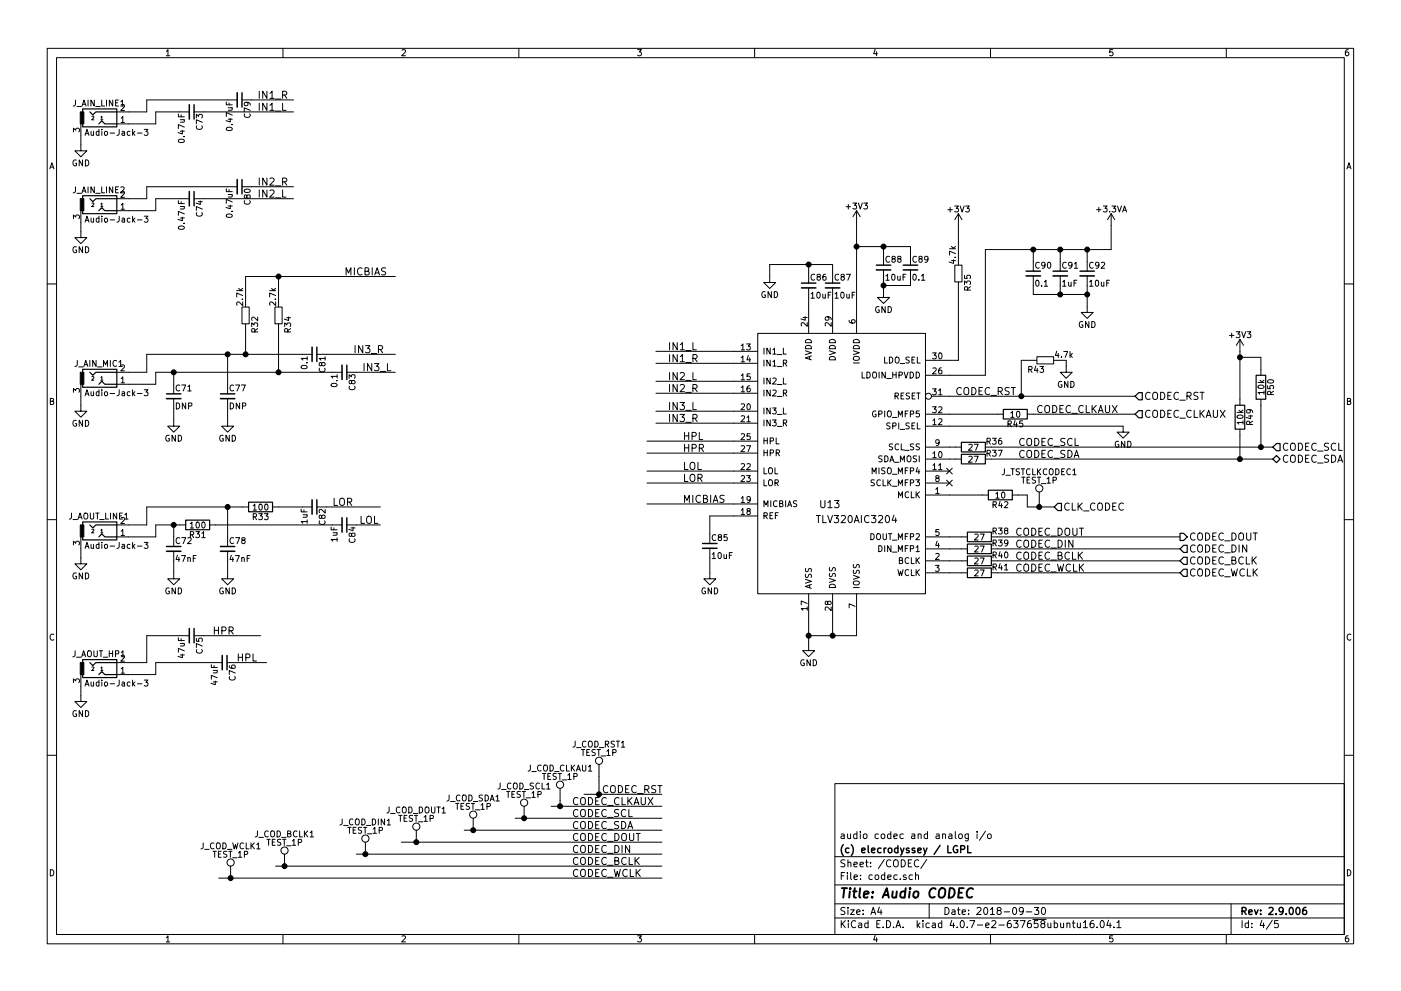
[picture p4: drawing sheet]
EESchema Schematic File Version 2
LIBS:lboard2-rescue
LIBS:power
LIBS:device
LIBS:switches
LIBS:relays
LIBS:motors
LIBS:transistors
LIBS:conn
LIBS:linear
LIBS:regul
LIBS:74xx
LIBS:cmos4000
LIBS:adc-dac
LIBS:memory
LIBS:xilinx
LIBS:microcontrollers
LIBS:dsp
LIBS:microchip
LIBS:analog_switches
LIBS:motorola
LIBS:texas
LIBS:intel
LIBS:audio
LIBS:interface
LIBS:digital-audio
LIBS:philips
LIBS:display
LIBS:cypress
LIBS:siliconi
LIBS:opto
LIBS:atmel
LIBS:contrib
LIBS:valves
LIBS:xilinx-spartan6
LIBS:btt-mcu
LIBS:dc-dc
LIBS:stm32
LIBS:battery_management
LIBS:btt-power
LIBS:m25p16-vme
LIBS:TexasInstruments
LIBS:ESD_Protection
LIBS:ft232rl
LIBS:btt-mem
LIBS:btt-iface
LIBS:lboard2-cache
EELAYER 25 0
EELAYER END
$Descr A4 11693 8268
encoding utf-8
Sheet 4 5
Title "Audio CODEC"
Date "2018-09-30"
Rev "2.9.006"
Comp "(c) elecrodyssey / LGPL"
Comment1 "audio codec and analog i/o"
Comment2 ""
Comment3 ""
Comment4 ""
$EndDescr
$Comp
L TLV320AIC3204 U13
U 1 1
P 7275 3300
F 0 "U13" H 6925 2400 60  0000 C CNN
F 1 "TLV320AIC3204" H 7150 2275 60  0000 C CNN
F 2 "Housings_DFN_QFN:QFN-32-1EP_5x5mm_Pitch0.5mm" H 7000 3600 60  0001 C CNN
F 3 "" H 7000 3600 60  0001 C CNN
	1    7275 3300
	1    0    0    -1  
$EndComp
$Comp
L +3.3VA #PWR091
U 1 1
P 9275 1875
F 0 "#PWR091" H 9275 1725 50  0001 C CNN
F 1 "+3.3VA" H 9275 2015 50  0000 C CNN
F 2 "" H 9275 1875 50  0001 C CNN
F 3 "" H 9275 1875 50  0001 C CNN
	1    9275 1875
	1    0    0    -1  
$EndComp
$Comp
L C_Small C90
U 1 1
P 8625 2275
F 0 "C90" H 8635 2345 50  0000 L CNN
F 1 "0.1" H 8635 2195 50  0000 L CNN
F 2 "Capacitors_SMD:C_0805_HandSoldering" H 8625 2275 50  0001 C CNN
F 3 "" H 8625 2275 50  0001 C CNN
	1    8625 2275
	1    0    0    -1  
$EndComp
$Comp
L C_Small C91
U 1 1
P 8850 2275
F 0 "C91" H 8860 2345 50  0000 L CNN
F 1 "1uF" H 8860 2195 50  0000 L CNN
F 2 "Capacitors_SMD:C_0805_HandSoldering" H 8850 2275 50  0001 C CNN
F 3 "" H 8850 2275 50  0001 C CNN
	1    8850 2275
	1    0    0    -1  
$EndComp
$Comp
L C_Small C92
U 1 1
P 9075 2275
F 0 "C92" H 9085 2345 50  0000 L CNN
F 1 "10uF" H 9085 2195 50  0000 L CNN
F 2 "Capacitors_SMD:C_0805_HandSoldering" H 9075 2275 50  0001 C CNN
F 3 "" H 9075 2275 50  0001 C CNN
	1    9075 2275
	1    0    0    -1  
$EndComp
$Comp
L GND #PWR092
U 1 1
P 9075 2550
F 0 "#PWR092" H 9075 2300 50  0001 C CNN
F 1 "GND" H 9075 2400 50  0000 C CNN
F 2 "" H 9075 2550 50  0001 C CNN
F 3 "" H 9075 2550 50  0001 C CNN
	1    9075 2550
	1    0    0    -1  
$EndComp
$Comp
L +3V3 #PWR093
U 1 1
P 7150 1850
F 0 "#PWR093" H 7150 1700 50  0001 C CNN
F 1 "+3V3" H 7150 1990 50  0000 C CNN
F 2 "" H 7150 1850 50  0001 C CNN
F 3 "" H 7150 1850 50  0001 C CNN
	1    7150 1850
	1    0    0    -1  
$EndComp
$Comp
L C_Small C88
U 1 1
P 7375 2225
F 0 "C88" H 7385 2295 50  0000 L CNN
F 1 "10uF" H 7385 2145 50  0000 L CNN
F 2 "Capacitors_SMD:C_0805_HandSoldering" H 7375 2225 50  0001 C CNN
F 3 "" H 7375 2225 50  0001 C CNN
	1    7375 2225
	1    0    0    -1  
$EndComp
$Comp
L GND #PWR094
U 1 1
P 7375 2425
F 0 "#PWR094" H 7375 2175 50  0001 C CNN
F 1 "GND" H 7375 2275 50  0000 C CNN
F 2 "" H 7375 2425 50  0001 C CNN
F 3 "" H 7375 2425 50  0001 C CNN
	1    7375 2425
	1    0    0    -1  
$EndComp
$Comp
L +3V3 #PWR095
U 1 1
P 8000 1875
F 0 "#PWR095" H 8000 1725 50  0001 C CNN
F 1 "+3V3" H 8000 2015 50  0000 C CNN
F 2 "" H 8000 1875 50  0001 C CNN
F 3 "" H 8000 1875 50  0001 C CNN
	1    8000 1875
	1    0    0    -1  
$EndComp
$Comp
L C_Small C89
U 1 1
P 7600 2225
F 0 "C89" H 7610 2295 50  0000 L CNN
F 1 "0.1" H 7610 2145 50  0000 L CNN
F 2 "Capacitors_SMD:C_0805_HandSoldering" H 7600 2225 50  0001 C CNN
F 3 "" H 7600 2225 50  0001 C CNN
	1    7600 2225
	1    0    0    -1  
$EndComp
$Comp
L C_Small C87
U 1 1
P 6950 2375
F 0 "C87" H 6960 2445 50  0000 L CNN
F 1 "10uF" H 6960 2295 50  0000 L CNN
F 2 "Capacitors_SMD:C_0805_HandSoldering" H 6950 2375 50  0001 C CNN
F 3 "" H 6950 2375 50  0001 C CNN
	1    6950 2375
	1    0    0    -1  
$EndComp
$Comp
L C_Small C86
U 1 1
P 6750 2375
F 0 "C86" H 6760 2445 50  0000 L CNN
F 1 "10uF" H 6760 2295 50  0000 L CNN
F 2 "Capacitors_SMD:C_0805_HandSoldering" H 6750 2375 50  0001 C CNN
F 3 "" H 6750 2375 50  0001 C CNN
	1    6750 2375
	1    0    0    -1  
$EndComp
$Comp
L GND #PWR096
U 1 1
P 6425 2300
F 0 "#PWR096" H 6425 2050 50  0001 C CNN
F 1 "GND" H 6425 2150 50  0000 C CNN
F 2 "" H 6425 2300 50  0001 C CNN
F 3 "" H 6425 2300 50  0001 C CNN
	1    6425 2300
	1    0    0    -1  
$EndComp
$Comp
L C_Small C85
U 1 1
P 5925 4550
F 0 "C85" H 5935 4620 50  0000 L CNN
F 1 "10uF" H 5935 4470 50  0000 L CNN
F 2 "Capacitors_SMD:C_0805_HandSoldering" H 5925 4550 50  0001 C CNN
F 3 "" H 5925 4550 50  0001 C CNN
	1    5925 4550
	1    0    0    -1  
$EndComp
$Comp
L GND #PWR097
U 1 1
P 5925 4775
F 0 "#PWR097" H 5925 4525 50  0001 C CNN
F 1 "GND" H 5925 4625 50  0000 C CNN
F 2 "" H 5925 4775 50  0001 C CNN
F 3 "" H 5925 4775 50  0001 C CNN
	1    5925 4775
	1    0    0    -1  
$EndComp
$Comp
L GND #PWR098
U 1 1
P 6750 5375
F 0 "#PWR098" H 6750 5125 50  0001 C CNN
F 1 "GND" H 6750 5225 50  0000 C CNN
F 2 "" H 6750 5375 50  0001 C CNN
F 3 "" H 6750 5375 50  0001 C CNN
	1    6750 5375
	1    0    0    -1  
$EndComp
$Comp
L GND #PWR099
U 1 1
P 9375 3550
F 0 "#PWR099" H 9375 3300 50  0001 C CNN
F 1 "GND" H 9375 3400 50  0000 C CNN
F 2 "" H 9375 3550 50  0001 C CNN
F 3 "" H 9375 3550 50  0001 C CNN
	1    9375 3550
	1    0    0    -1  
$EndComp
Text Label 7975 3300 0    60   ~ 0
CODEC_RST
Text Label 8500 3725 0    60   ~ 0
CODEC_SCL
Text Label 8500 3825 0    60   ~ 0
CODEC_SDA
Text Label 8475 4675 0    60   ~ 0
CODEC_BCLK
Text Label 8475 4775 0    60   ~ 0
CODEC_WCLK
Text Label 8475 4575 0    60   ~ 0
CODEC_DIN
Text Label 8475 4475 0    60   ~ 0
CODEC_DOUT
Text HLabel 8800 4225 2    60   Input ~ 0
CLK_CODEC
$Comp
L R_Small R43
U 1 1
P 8725 3000
F 0 "R43" V 8800 2850 50  0000 L CNN
F 1 "4.7k" V 8675 3075 50  0000 L CNN
F 2 "Resistors_SMD:R_0805_HandSoldering" H 8725 3000 50  0001 C CNN
F 3 "" H 8725 3000 50  0001 C CNN
	1    8725 3000
	0    1    1    0   
$EndComp
$Comp
L GND #PWR0100
U 1 1
P 8900 3050
F 0 "#PWR0100" H 8900 2800 50  0001 C CNN
F 1 "GND" H 8900 2900 50  0000 C CNN
F 2 "" H 8900 3050 50  0001 C CNN
F 3 "" H 8900 3050 50  0001 C CNN
	1    8900 3050
	1    0    0    -1  
$EndComp
$Comp
L R R42
U 1 1
P 8350 4125
F 0 "R42" V 8430 4125 50  0000 C CNN
F 1 "10" V 8350 4125 50  0000 C CNN
F 2 "Resistors_SMD:R_0805_HandSoldering" V 8280 4125 50  0001 C CNN
F 3 "" H 8350 4125 50  0001 C CNN
	1    8350 4125
	0    1    1    0   
$EndComp
$Comp
L R R38
U 1 1
P 8175 4475
F 0 "R38" V 8125 4650 50  0000 C CNN
F 1 "27" V 8175 4475 50  0000 C CNN
F 2 "Resistors_SMD:R_0805_HandSoldering" V 8105 4475 50  0001 C CNN
F 3 "" H 8175 4475 50  0001 C CNN
	1    8175 4475
	0    1    1    0   
$EndComp
$Comp
L R R39
U 1 1
P 8175 4575
F 0 "R39" V 8125 4750 50  0000 C CNN
F 1 "27" V 8175 4575 50  0000 C CNN
F 2 "Resistors_SMD:R_0805_HandSoldering" V 8105 4575 50  0001 C CNN
F 3 "" H 8175 4575 50  0001 C CNN
	1    8175 4575
	0    1    1    0   
$EndComp
$Comp
L R R40
U 1 1
P 8175 4675
F 0 "R40" V 8125 4850 50  0000 C CNN
F 1 "27" V 8175 4675 50  0000 C CNN
F 2 "Resistors_SMD:R_0805_HandSoldering" V 8105 4675 50  0001 C CNN
F 3 "" H 8175 4675 50  0001 C CNN
	1    8175 4675
	0    1    1    0   
$EndComp
$Comp
L R R41
U 1 1
P 8175 4775
F 0 "R41" V 8125 4950 50  0000 C CNN
F 1 "27" V 8175 4775 50  0000 C CNN
F 2 "Resistors_SMD:R_0805_HandSoldering" V 8105 4775 50  0001 C CNN
F 3 "" H 8175 4775 50  0001 C CNN
	1    8175 4775
	0    1    1    0   
$EndComp
$Comp
L R R36
U 1 1
P 8125 3725
F 0 "R36" V 8075 3900 50  0000 C CNN
F 1 "27" V 8125 3725 50  0000 C CNN
F 2 "Resistors_SMD:R_0805_HandSoldering" V 8055 3725 50  0001 C CNN
F 3 "" H 8125 3725 50  0001 C CNN
	1    8125 3725
	0    1    1    0   
$EndComp
$Comp
L R R37
U 1 1
P 8125 3825
F 0 "R37" V 8075 4000 50  0000 C CNN
F 1 "27" V 8125 3825 50  0000 C CNN
F 2 "Resistors_SMD:R_0805_HandSoldering" V 8055 3825 50  0001 C CNN
F 3 "" H 8125 3825 50  0001 C CNN
	1    8125 3825
	0    1    1    0   
$EndComp
NoConn ~ 7925 3925
NoConn ~ 7925 4025
$Comp
L Audio-Jack-3 J_AIN_LINE1
U 1 1
P 875 1025
F 0 "J_AIN_LINE1" H 825 1200 50  0000 C CNN
F 1 "Audio-Jack-3" H 975 955 50  0000 C CNN
F 2 "BTT_CONN:audiosock-3.5-3pin" H 1125 1125 50  0001 C CNN
F 3 "" H 1125 1125 50  0001 C CNN
	1    875  1025
	1    0    0    -1  
$EndComp
Text Label 8650 3450 0    60   ~ 0
CODEC_CLKAUX
$Comp
L C_Small C73
U 1 1
P 1600 925
F 0 "C73" H 1610 995 50  0000 L CNN
F 1 "0.47uF" H 1610 845 50  0000 L CNN
F 2 "Capacitors_SMD:C_0805_HandSoldering" H 1600 925 50  0001 C CNN
F 3 "" H 1600 925 50  0001 C CNN
	1    1600 925 
	0    1    1    0   
$EndComp
$Comp
L C_Small C79
U 1 1
P 2000 825
F 0 "C79" H 2010 895 50  0000 L CNN
F 1 "0.47uF" H 2010 745 50  0000 L CNN
F 2 "Capacitors_SMD:C_0805_HandSoldering" H 2000 825 50  0001 C CNN
F 3 "" H 2000 825 50  0001 C CNN
	1    2000 825 
	0    1    1    0   
$EndComp
$Comp
L GND #PWR0101
U 1 1
P 675 1200
F 0 "#PWR0101" H 675 950 50  0001 C CNN
F 1 "GND" H 675 1050 50  0000 C CNN
F 2 "" H 675 1200 50  0001 C CNN
F 3 "" H 675 1200 50  0001 C CNN
	1    675  1200
	1    0    0    -1  
$EndComp
Wire Wire Line
	8225 2075 9275 2075
Wire Wire Line
	9275 2075 9275 1875
Wire Wire Line
	9075 2175 9075 2075
Connection ~ 9075 2075
Wire Wire Line
	9075 2375 9075 2550
Wire Wire Line
	8850 2175 8850 2075
Connection ~ 8850 2075
Wire Wire Line
	8625 2175 8625 2075
Connection ~ 8625 2075
Wire Wire Line
	8625 2375 8625 2450
Wire Wire Line
	8625 2450 9075 2450
Connection ~ 9075 2450
Wire Wire Line
	8850 2375 8850 2450
Connection ~ 8850 2450
Wire Wire Line
	7150 1850 7150 2575
Wire Wire Line
	8000 3000 7925 3000
Wire Wire Line
	7375 2050 7375 2125
Wire Wire Line
	7150 2050 7600 2050
Wire Wire Line
	7375 2325 7375 2425
Connection ~ 7150 2050
Wire Wire Line
	8225 2075 8225 3125
Wire Wire Line
	8225 3125 7925 3125
Wire Wire Line
	7600 2050 7600 2125
Connection ~ 7375 2050
Wire Wire Line
	7600 2325 7600 2375
Wire Wire Line
	7600 2375 7375 2375
Connection ~ 7375 2375
Wire Wire Line
	6750 2475 6750 2575
Wire Wire Line
	6950 2475 6950 2575
Wire Wire Line
	6750 2275 6750 2200
Wire Wire Line
	6425 2200 6950 2200
Wire Wire Line
	6950 2200 6950 2275
Wire Wire Line
	6425 2200 6425 2300
Connection ~ 6750 2200
Wire Wire Line
	6125 4300 5925 4300
Wire Wire Line
	5925 4300 5925 4450
Wire Wire Line
	5925 4650 5925 4775
Wire Wire Line
	6750 5150 6750 5375
Wire Wire Line
	7150 5300 7150 5150
Wire Wire Line
	6750 5300 7150 5300
Connection ~ 6750 5300
Wire Wire Line
	6950 5150 6950 5300
Connection ~ 6950 5300
Wire Wire Line
	7925 3550 9375 3550
Wire Wire Line
	7925 3300 9475 3300
Connection ~ 8525 3300
Wire Wire Line
	7925 4125 8200 4125
Wire Wire Line
	8575 4225 8800 4225
Wire Wire Line
	7925 4475 8025 4475
Wire Wire Line
	7925 4575 8025 4575
Wire Wire Line
	7925 4675 8025 4675
Wire Wire Line
	7925 4775 8025 4775
Wire Wire Line
	8325 4475 9850 4475
Wire Wire Line
	8325 4575 9850 4575
Wire Wire Line
	8325 4675 9850 4675
Wire Wire Line
	8325 4775 9850 4775
Wire Wire Line
	8275 3725 10625 3725
Wire Wire Line
	8275 3825 10625 3825
Wire Wire Line
	7925 3725 7975 3725
Wire Wire Line
	7925 3825 7975 3825
Wire Wire Line
	8525 3300 8525 3000
Wire Wire Line
	8525 3000 8625 3000
Wire Wire Line
	8825 3000 8900 3000
Wire Wire Line
	8900 3000 8900 3050
Wire Wire Line
	1075 1025 1300 1025
Wire Wire Line
	1300 1025 1300 925 
Wire Wire Line
	1300 925  1500 925 
Wire Wire Line
	1075 925  1225 925 
Wire Wire Line
	1225 925  1225 825 
Wire Wire Line
	1225 825  1900 825 
Wire Wire Line
	1700 925  2450 925 
Wire Wire Line
	675  1125 675  1200
Wire Wire Line
	2100 825  2450 825 
Text Label 2150 825  0    60   ~ 0
IN1_R
Text Label 2150 925  0    60   ~ 0
IN1_L
$Comp
L Audio-Jack-3 J_AIN_LINE2
U 1 1
P 875 1750
F 0 "J_AIN_LINE2" H 825 1925 50  0000 C CNN
F 1 "Audio-Jack-3" H 975 1680 50  0000 C CNN
F 2 "BTT_CONN:audiosock-3.5-3pin" H 1125 1850 50  0001 C CNN
F 3 "" H 1125 1850 50  0001 C CNN
	1    875  1750
	1    0    0    -1  
$EndComp
$Comp
L C_Small C74
U 1 1
P 1600 1650
F 0 "C74" H 1610 1720 50  0000 L CNN
F 1 "0.47uF" H 1610 1570 50  0000 L CNN
F 2 "Capacitors_SMD:C_0805_HandSoldering" H 1600 1650 50  0001 C CNN
F 3 "" H 1600 1650 50  0001 C CNN
	1    1600 1650
	0    1    1    0   
$EndComp
$Comp
L C_Small C80
U 1 1
P 2000 1550
F 0 "C80" H 2010 1620 50  0000 L CNN
F 1 "0.47uF" H 2010 1470 50  0000 L CNN
F 2 "Capacitors_SMD:C_0805_HandSoldering" H 2000 1550 50  0001 C CNN
F 3 "" H 2000 1550 50  0001 C CNN
	1    2000 1550
	0    1    1    0   
$EndComp
$Comp
L GND #PWR0102
U 1 1
P 675 1925
F 0 "#PWR0102" H 675 1675 50  0001 C CNN
F 1 "GND" H 675 1775 50  0000 C CNN
F 2 "" H 675 1925 50  0001 C CNN
F 3 "" H 675 1925 50  0001 C CNN
	1    675  1925
	1    0    0    -1  
$EndComp
Wire Wire Line
	1075 1750 1300 1750
Wire Wire Line
	1300 1750 1300 1650
Wire Wire Line
	1300 1650 1500 1650
Wire Wire Line
	1075 1650 1225 1650
Wire Wire Line
	1225 1650 1225 1550
Wire Wire Line
	1225 1550 1900 1550
Wire Wire Line
	1700 1650 2450 1650
Wire Wire Line
	675  1850 675  1925
Wire Wire Line
	2100 1550 2450 1550
Text Label 2150 1550 0    60   ~ 0
IN2_R
Text Label 2150 1650 0    60   ~ 0
IN2_L
Wire Wire Line
	6125 2925 5475 2925
Wire Wire Line
	6125 3025 5475 3025
Wire Wire Line
	6125 3175 5475 3175
Wire Wire Line
	6125 3275 5475 3275
Text Label 5575 3025 0    60   ~ 0
IN1_R
Text Label 5575 2925 0    60   ~ 0
IN1_L
Text Label 5575 3175 0    60   ~ 0
IN2_L
Text Label 5575 3275 0    60   ~ 0
IN2_R
$Comp
L Audio-Jack-3 J_AOUT_LINE1
U 1 1
P 875 4475
F 0 "J_AOUT_LINE1" H 825 4650 50  0000 C CNN
F 1 "Audio-Jack-3" H 975 4405 50  0000 C CNN
F 2 "BTT_CONN:audiosock-3.5-3pin" H 1125 4575 50  0001 C CNN
F 3 "" H 1125 4575 50  0001 C CNN
	1    875  4475
	1    0    0    -1  
$EndComp
$Comp
L C_Small C84
U 1 1
P 2875 4375
F 0 "C84" H 2885 4445 50  0000 L CNN
F 1 "1uF" H 2885 4295 50  0000 L CNN
F 2 "Capacitors_SMD:C_0805_HandSoldering" H 2875 4375 50  0001 C CNN
F 3 "" H 2875 4375 50  0001 C CNN
	1    2875 4375
	0    1    1    0   
$EndComp
$Comp
L C_Small C82
U 1 1
P 2625 4225
F 0 "C82" H 2635 4295 50  0000 L CNN
F 1 "1uF" H 2635 4145 50  0000 L CNN
F 2 "Capacitors_SMD:C_0805_HandSoldering" H 2625 4225 50  0001 C CNN
F 3 "" H 2625 4225 50  0001 C CNN
	1    2625 4225
	0    1    1    0   
$EndComp
$Comp
L GND #PWR0103
U 1 1
P 675 4650
F 0 "#PWR0103" H 675 4400 50  0001 C CNN
F 1 "GND" H 675 4500 50  0000 C CNN
F 2 "" H 675 4650 50  0001 C CNN
F 3 "" H 675 4650 50  0001 C CNN
	1    675  4650
	1    0    0    -1  
$EndComp
Wire Wire Line
	1075 4475 1300 4475
Wire Wire Line
	1300 4475 1300 4375
Wire Wire Line
	1225 4375 1075 4375
Wire Wire Line
	1225 4225 1225 4375
Wire Wire Line
	2325 4225 2525 4225
Wire Wire Line
	2975 4375 3175 4375
Wire Wire Line
	675  4575 675  4650
Wire Wire Line
	2725 4225 3175 4225
Text Label 2775 4225 0    60   ~ 0
LOR
Text Label 3000 4375 0    60   ~ 0
LOL
Wire Wire Line
	6125 3925 5400 3925
Wire Wire Line
	6125 4025 5400 4025
Text Label 5700 3925 0    60   ~ 0
LOL
Text Label 5700 4025 0    60   ~ 0
LOR
$Comp
L R_Small R35
U 1 1
P 8000 2275
F 0 "R35" V 8075 2125 50  0000 L CNN
F 1 "4.7k" V 7950 2350 50  0000 L CNN
F 2 "Resistors_SMD:R_0805_HandSoldering" H 8000 2275 50  0001 C CNN
F 3 "" H 8000 2275 50  0001 C CNN
	1    8000 2275
	1    0    0    -1  
$EndComp
Wire Wire Line
	8000 1875 8000 2175
Wire Wire Line
	8000 2375 8000 3000
$Comp
L R R33
U 1 1
P 2175 4225
F 0 "R33" V 2255 4225 50  0000 C CNN
F 1 "100" V 2175 4225 50  0000 C CNN
F 2 "Resistors_SMD:R_0805_HandSoldering" V 2105 4225 50  0001 C CNN
F 3 "" H 2175 4225 50  0001 C CNN
	1    2175 4225
	0    1    1    0   
$EndComp
$Comp
L R R31
U 1 1
P 1650 4375
F 0 "R31" V 1730 4375 50  0000 C CNN
F 1 "100" V 1650 4375 50  0000 C CNN
F 2 "Resistors_SMD:R_0805_HandSoldering" V 1580 4375 50  0001 C CNN
F 3 "" H 1650 4375 50  0001 C CNN
	1    1650 4375
	0    1    1    0   
$EndComp
$Comp
L C_Small C72
U 1 1
P 1450 4575
F 0 "C72" H 1460 4645 50  0000 L CNN
F 1 "47nF" H 1460 4495 50  0000 L CNN
F 2 "Capacitors_SMD:C_0805_HandSoldering" H 1450 4575 50  0001 C CNN
F 3 "" H 1450 4575 50  0001 C CNN
	1    1450 4575
	1    0    0    -1  
$EndComp
$Comp
L C_Small C78
U 1 1
P 1900 4575
F 0 "C78" H 1910 4645 50  0000 L CNN
F 1 "47nF" H 1910 4495 50  0000 L CNN
F 2 "Capacitors_SMD:C_0805_HandSoldering" H 1900 4575 50  0001 C CNN
F 3 "" H 1900 4575 50  0001 C CNN
	1    1900 4575
	1    0    0    -1  
$EndComp
$Comp
L GND #PWR0104
U 1 1
P 1450 4775
F 0 "#PWR0104" H 1450 4525 50  0001 C CNN
F 1 "GND" H 1450 4625 50  0000 C CNN
F 2 "" H 1450 4775 50  0001 C CNN
F 3 "" H 1450 4775 50  0001 C CNN
	1    1450 4775
	1    0    0    -1  
$EndComp
$Comp
L GND #PWR0105
U 1 1
P 1900 4775
F 0 "#PWR0105" H 1900 4525 50  0001 C CNN
F 1 "GND" H 1900 4625 50  0000 C CNN
F 2 "" H 1900 4775 50  0001 C CNN
F 3 "" H 1900 4775 50  0001 C CNN
	1    1900 4775
	1    0    0    -1  
$EndComp
Wire Wire Line
	1450 4675 1450 4775
Wire Wire Line
	1900 4675 1900 4775
Wire Wire Line
	1300 4375 1500 4375
Wire Wire Line
	2775 4375 1800 4375
Wire Wire Line
	1225 4225 2025 4225
Wire Wire Line
	1450 4475 1450 4375
Connection ~ 1450 4375
Wire Wire Line
	1900 4225 1900 4475
Connection ~ 1900 4225
$Comp
L Audio-Jack-3 J_AOUT_HP1
U 1 1
P 875 5625
F 0 "J_AOUT_HP1" H 825 5800 50  0000 C CNN
F 1 "Audio-Jack-3" H 975 5555 50  0000 C CNN
F 2 "BTT_CONN:audiosock-3.5-3pin" H 1125 5725 50  0001 C CNN
F 3 "" H 1125 5725 50  0001 C CNN
	1    875  5625
	1    0    0    -1  
$EndComp
$Comp
L C_Small C76
U 1 1
P 1875 5525
F 0 "C76" H 1885 5595 50  0000 L CNN
F 1 "47uF" H 1885 5445 50  0000 L CNN
F 2 "Capacitors_SMD:C_1206_HandSoldering" H 1875 5525 50  0001 C CNN
F 3 "" H 1875 5525 50  0001 C CNN
	1    1875 5525
	0    1    1    0   
$EndComp
$Comp
L C_Small C75
U 1 1
P 1600 5300
F 0 "C75" H 1610 5370 50  0000 L CNN
F 1 "47uF" H 1610 5220 50  0000 L CNN
F 2 "Capacitors_SMD:C_1206_HandSoldering" H 1600 5300 50  0001 C CNN
F 3 "" H 1600 5300 50  0001 C CNN
	1    1600 5300
	0    1    1    0   
$EndComp
$Comp
L GND #PWR0106
U 1 1
P 675 5800
F 0 "#PWR0106" H 675 5550 50  0001 C CNN
F 1 "GND" H 675 5650 50  0000 C CNN
F 2 "" H 675 5800 50  0001 C CNN
F 3 "" H 675 5800 50  0001 C CNN
	1    675  5800
	1    0    0    -1  
$EndComp
Wire Wire Line
	1075 5625 1300 5625
Wire Wire Line
	1300 5625 1300 5525
Wire Wire Line
	1225 5525 1075 5525
Wire Wire Line
	1225 5300 1225 5525
Wire Wire Line
	1225 5300 1500 5300
Wire Wire Line
	1975 5525 2225 5525
Wire Wire Line
	675  5725 675  5800
Wire Wire Line
	1700 5300 2175 5300
Text Label 1775 5300 0    60   ~ 0
HPR
Text Label 1975 5525 0    60   ~ 0
HPL
Wire Wire Line
	1300 5525 1775 5525
Wire Wire Line
	6125 3675 5400 3675
Wire Wire Line
	6125 3775 5400 3775
Text Label 5700 3675 0    60   ~ 0
HPL
Text Label 5700 3775 0    60   ~ 0
HPR
$Comp
L Audio-Jack-3 J_AIN_MIC1
U 1 1
P 875 3200
F 0 "J_AIN_MIC1" H 825 3375 50  0000 C CNN
F 1 "Audio-Jack-3" H 975 3130 50  0000 C CNN
F 2 "BTT_CONN:audiosock-3.5-3pin" H 1125 3300 50  0001 C CNN
F 3 "" H 1125 3300 50  0001 C CNN
	1    875  3200
	1    0    0    -1  
$EndComp
$Comp
L C_Small C83
U 1 1
P 2875 3100
F 0 "C83" H 2885 3170 50  0000 L CNN
F 1 "0.1" H 2885 3020 50  0000 L CNN
F 2 "Capacitors_SMD:C_0805_HandSoldering" H 2875 3100 50  0001 C CNN
F 3 "" H 2875 3100 50  0001 C CNN
	1    2875 3100
	0    1    1    0   
$EndComp
$Comp
L C_Small C81
U 1 1
P 2625 2950
F 0 "C81" H 2635 3020 50  0000 L CNN
F 1 "0.1" H 2635 2870 50  0000 L CNN
F 2 "Capacitors_SMD:C_0805_HandSoldering" H 2625 2950 50  0001 C CNN
F 3 "" H 2625 2950 50  0001 C CNN
	1    2625 2950
	0    1    1    0   
$EndComp
$Comp
L GND #PWR0107
U 1 1
P 675 3375
F 0 "#PWR0107" H 675 3125 50  0001 C CNN
F 1 "GND" H 675 3225 50  0000 C CNN
F 2 "" H 675 3375 50  0001 C CNN
F 3 "" H 675 3375 50  0001 C CNN
	1    675  3375
	1    0    0    -1  
$EndComp
Wire Wire Line
	1075 3200 1300 3200
Wire Wire Line
	1300 3200 1300 3100
Wire Wire Line
	1225 3100 1075 3100
Wire Wire Line
	1225 2950 1225 3100
Wire Wire Line
	1225 2950 2525 2950
Wire Wire Line
	2975 3100 3300 3100
Wire Wire Line
	675  3300 675  3375
Wire Wire Line
	2725 2950 3300 2950
$Comp
L C_Small C71
U 1 1
P 1450 3300
F 0 "C71" H 1460 3370 50  0000 L CNN
F 1 "DNP" H 1460 3220 50  0000 L CNN
F 2 "Capacitors_SMD:C_0805_HandSoldering" H 1450 3300 50  0001 C CNN
F 3 "" H 1450 3300 50  0001 C CNN
	1    1450 3300
	1    0    0    -1  
$EndComp
$Comp
L C_Small C77
U 1 1
P 1900 3300
F 0 "C77" H 1910 3370 50  0000 L CNN
F 1 "DNP" H 1910 3220 50  0000 L CNN
F 2 "Capacitors_SMD:C_0805_HandSoldering" H 1900 3300 50  0001 C CNN
F 3 "" H 1900 3300 50  0001 C CNN
	1    1900 3300
	1    0    0    -1  
$EndComp
$Comp
L GND #PWR0108
U 1 1
P 1450 3500
F 0 "#PWR0108" H 1450 3250 50  0001 C CNN
F 1 "GND" H 1450 3350 50  0000 C CNN
F 2 "" H 1450 3500 50  0001 C CNN
F 3 "" H 1450 3500 50  0001 C CNN
	1    1450 3500
	1    0    0    -1  
$EndComp
$Comp
L GND #PWR0109
U 1 1
P 1900 3500
F 0 "#PWR0109" H 1900 3250 50  0001 C CNN
F 1 "GND" H 1900 3350 50  0000 C CNN
F 2 "" H 1900 3500 50  0001 C CNN
F 3 "" H 1900 3500 50  0001 C CNN
	1    1900 3500
	1    0    0    -1  
$EndComp
Wire Wire Line
	1450 3400 1450 3500
Wire Wire Line
	1900 3400 1900 3500
Wire Wire Line
	1300 3100 2775 3100
Wire Wire Line
	1450 3200 1450 3100
Connection ~ 1450 3100
Wire Wire Line
	1900 2950 1900 3200
Connection ~ 1900 2950
Wire Wire Line
	6125 4200 5400 4200
Text Label 5700 4200 0    60   ~ 0
MICBIAS
Wire Wire Line
	6125 3425 5475 3425
Wire Wire Line
	6125 3525 5475 3525
Text Label 5575 3425 0    60   ~ 0
IN3_L
Text Label 5575 3525 0    60   ~ 0
IN3_R
Text Label 3025 3100 0    60   ~ 0
IN3_L
Text Label 2950 2950 0    60   ~ 0
IN3_R
Wire Wire Line
	2050 2300 3300 2300
Text Label 2875 2300 0    60   ~ 0
MICBIAS
$Comp
L R_Small R34
U 1 1
P 2325 2625
F 0 "R34" V 2400 2475 50  0000 L CNN
F 1 "2.7k" V 2275 2700 50  0000 L CNN
F 2 "Resistors_SMD:R_0805_HandSoldering" H 2325 2625 50  0001 C CNN
F 3 "" H 2325 2625 50  0001 C CNN
	1    2325 2625
	1    0    0    -1  
$EndComp
$Comp
L R_Small R32
U 1 1
P 2050 2625
F 0 "R32" V 2125 2475 50  0000 L CNN
F 1 "2.7k" V 2000 2700 50  0000 L CNN
F 2 "Resistors_SMD:R_0805_HandSoldering" H 2050 2625 50  0001 C CNN
F 3 "" H 2050 2625 50  0001 C CNN
	1    2050 2625
	1    0    0    -1  
$EndComp
Wire Wire Line
	2050 2300 2050 2525
Wire Wire Line
	2325 2525 2325 2300
Connection ~ 2325 2300
Wire Wire Line
	2050 2725 2050 2950
Connection ~ 2050 2950
Wire Wire Line
	2325 2725 2325 3100
Connection ~ 2325 3100
$Comp
L TEST_1P J_TSTCLKCODEC1
U 1 1
P 8675 4200
F 0 "J_TSTCLKCODEC1" H 8675 4470 50  0000 C CNN
F 1 "TEST_1P" H 8675 4400 50  0000 C CNN
F 2 "Measurement_Points:Measurement_Point_Round-TH_Small" H 8875 4200 50  0001 C CNN
F 3 "" H 8875 4200 50  0001 C CNN
	1    8675 4200
	1    0    0    -1  
$EndComp
Wire Wire Line
	8675 4200 8675 4225
Connection ~ 8675 4225
Wire Wire Line
	8500 4125 8575 4125
Wire Wire Line
	8575 4125 8575 4225
Text Label 4775 6825 0    60   ~ 0
CODEC_SCL
Text Label 4775 6925 0    60   ~ 0
CODEC_SDA
Text Label 4775 7225 0    60   ~ 0
CODEC_BCLK
Text Label 4775 7325 0    60   ~ 0
CODEC_WCLK
Text Label 4775 7125 0    60   ~ 0
CODEC_DIN
Text Label 4775 7025 0    60   ~ 0
CODEC_DOUT
Wire Wire Line
	4875 6625 5525 6625
Wire Wire Line
	3350 7025 5525 7025
Wire Wire Line
	2975 7125 5525 7125
Wire Wire Line
	2300 7225 5525 7225
Wire Wire Line
	1825 7325 5525 7325
Wire Wire Line
	4300 6825 5525 6825
Wire Wire Line
	3875 6925 5525 6925
Wire Wire Line
	4600 6725 5525 6725
Text Label 5025 6625 0    60   ~ 0
CODEC_RST
Text Label 4775 6725 0    60   ~ 0
CODEC_CLKAUX
$Comp
L TEST_1P J_COD_RST1
U 1 1
P 5000 6475
F 0 "J_COD_RST1" H 5000 6745 50  0000 C CNN
F 1 "TEST_1P" H 5000 6675 50  0000 C CNN
F 2 "Measurement_Points:Measurement_Point_Round-TH_Small" H 5200 6475 50  0001 C CNN
F 3 "" H 5200 6475 50  0001 C CNN
	1    5000 6475
	1    0    0    -1  
$EndComp
Wire Wire Line
	5000 6475 5000 6625
Connection ~ 5000 6625
$Comp
L TEST_1P J_COD_CLKAU1
U 1 1
P 4675 6675
F 0 "J_COD_CLKAU1" H 4675 6945 50  0000 C CNN
F 1 "TEST_1P" H 4675 6875 50  0000 C CNN
F 2 "Measurement_Points:Measurement_Point_Round-TH_Small" H 4875 6675 50  0001 C CNN
F 3 "" H 4875 6675 50  0001 C CNN
	1    4675 6675
	1    0    0    -1  
$EndComp
Wire Wire Line
	4675 6675 4675 6725
Connection ~ 4675 6725
$Comp
L TEST_1P J_COD_SCL1
U 1 1
P 4375 6825
F 0 "J_COD_SCL1" H 4375 7095 50  0000 C CNN
F 1 "TEST_1P" H 4375 7025 50  0000 C CNN
F 2 "Measurement_Points:Measurement_Point_Round-TH_Small" H 4575 6825 50  0001 C CNN
F 3 "" H 4575 6825 50  0001 C CNN
	1    4375 6825
	1    0    0    -1  
$EndComp
Connection ~ 4375 6825
$Comp
L TEST_1P J_COD_SDA1
U 1 1
P 3950 6925
F 0 "J_COD_SDA1" H 3950 7195 50  0000 C CNN
F 1 "TEST_1P" H 3950 7125 50  0000 C CNN
F 2 "Measurement_Points:Measurement_Point_Round-TH_Small" H 4150 6925 50  0001 C CNN
F 3 "" H 4150 6925 50  0001 C CNN
	1    3950 6925
	1    0    0    -1  
$EndComp
Connection ~ 3950 6925
$Comp
L TEST_1P J_COD_DOUT1
U 1 1
P 3475 7025
F 0 "J_COD_DOUT1" H 3475 7295 50  0000 C CNN
F 1 "TEST_1P" H 3475 7225 50  0000 C CNN
F 2 "Measurement_Points:Measurement_Point_Round-TH_Small" H 3675 7025 50  0001 C CNN
F 3 "" H 3675 7025 50  0001 C CNN
	1    3475 7025
	1    0    0    -1  
$EndComp
Connection ~ 3475 7025
$Comp
L TEST_1P J_COD_DIN1
U 1 1
P 3050 7125
F 0 "J_COD_DIN1" H 3050 7395 50  0000 C CNN
F 1 "TEST_1P" H 3050 7325 50  0000 C CNN
F 2 "Measurement_Points:Measurement_Point_Round-TH_Small" H 3250 7125 50  0001 C CNN
F 3 "" H 3250 7125 50  0001 C CNN
	1    3050 7125
	1    0    0    -1  
$EndComp
Connection ~ 3050 7125
$Comp
L TEST_1P J_COD_BCLK1
U 1 1
P 2375 7225
F 0 "J_COD_BCLK1" H 2375 7495 50  0000 C CNN
F 1 "TEST_1P" H 2375 7425 50  0000 C CNN
F 2 "Measurement_Points:Measurement_Point_Round-TH_Small" H 2575 7225 50  0001 C CNN
F 3 "" H 2575 7225 50  0001 C CNN
	1    2375 7225
	1    0    0    -1  
$EndComp
Connection ~ 2375 7225
$Comp
L TEST_1P J_COD_WCLK1
U 1 1
P 1925 7325
F 0 "J_COD_WCLK1" H 1925 7595 50  0000 C CNN
F 1 "TEST_1P" H 1925 7525 50  0000 C CNN
F 2 "Measurement_Points:Measurement_Point_Round-TH_Small" H 2125 7325 50  0001 C CNN
F 3 "" H 2125 7325 50  0001 C CNN
	1    1925 7325
	1    0    0    -1  
$EndComp
Connection ~ 1925 7325
Text HLabel 9475 3300 2    60   Input ~ 0
CODEC_RST
Text HLabel 9475 3450 2    60   Input ~ 0
CODEC_CLKAUX
Text HLabel 10625 3725 2    60   Input ~ 0
CODEC_SCL
Text HLabel 10625 3825 2    60   BiDi ~ 0
CODEC_SDA
Text HLabel 9850 4475 2    60   Output ~ 0
CODEC_DOUT
Text HLabel 9850 4575 2    60   Input ~ 0
CODEC_DIN
Text HLabel 9850 4675 2    60   Input ~ 0
CODEC_BCLK
Text HLabel 9850 4775 2    60   Input ~ 0
CODEC_WCLK
$Comp
L R R45
U 1 1
P 8475 3450
F 0 "R45" V 8555 3450 50  0000 C CNN
F 1 "10" V 8475 3450 50  0000 C CNN
F 2 "Resistors_SMD:R_0805_HandSoldering" V 8405 3450 50  0001 C CNN
F 3 "" H 8475 3450 50  0001 C CNN
	1    8475 3450
	0    1    1    0   
$EndComp
Wire Wire Line
	9475 3450 8625 3450
Wire Wire Line
	8325 3450 7925 3450
$Comp
L R R49
U 1 1
P 10350 3475
F 0 "R49" V 10430 3475 50  0000 C CNN
F 1 "10k" V 10350 3475 50  0000 C CNN
F 2 "Resistors_SMD:R_0805_HandSoldering" V 10280 3475 50  0001 C CNN
F 3 "" H 10350 3475 50  0001 C CNN
	1    10350 3475
	1    0    0    -1  
$EndComp
$Comp
L R R50
U 1 1
P 10525 3225
F 0 "R50" V 10605 3225 50  0000 C CNN
F 1 "10k" V 10525 3225 50  0000 C CNN
F 2 "Resistors_SMD:R_0805_HandSoldering" V 10455 3225 50  0001 C CNN
F 3 "" H 10525 3225 50  0001 C CNN
	1    10525 3225
	1    0    0    -1  
$EndComp
$Comp
L +3V3 #PWR0110
U 1 1
P 10350 2925
F 0 "#PWR0110" H 10350 2775 50  0001 C CNN
F 1 "+3V3" H 10350 3065 50  0000 C CNN
F 2 "" H 10350 2925 50  0001 C CNN
F 3 "" H 10350 2925 50  0001 C CNN
	1    10350 2925
	1    0    0    -1  
$EndComp
Wire Wire Line
	10350 2925 10350 3325
Wire Wire Line
	10350 3625 10350 3825
Connection ~ 10350 3825
Wire Wire Line
	10525 3375 10525 3725
Connection ~ 10525 3725
Wire Wire Line
	10525 3075 10525 2975
Wire Wire Line
	10525 2975 10350 2975
Connection ~ 10350 2975
$EndSCHEMATC
